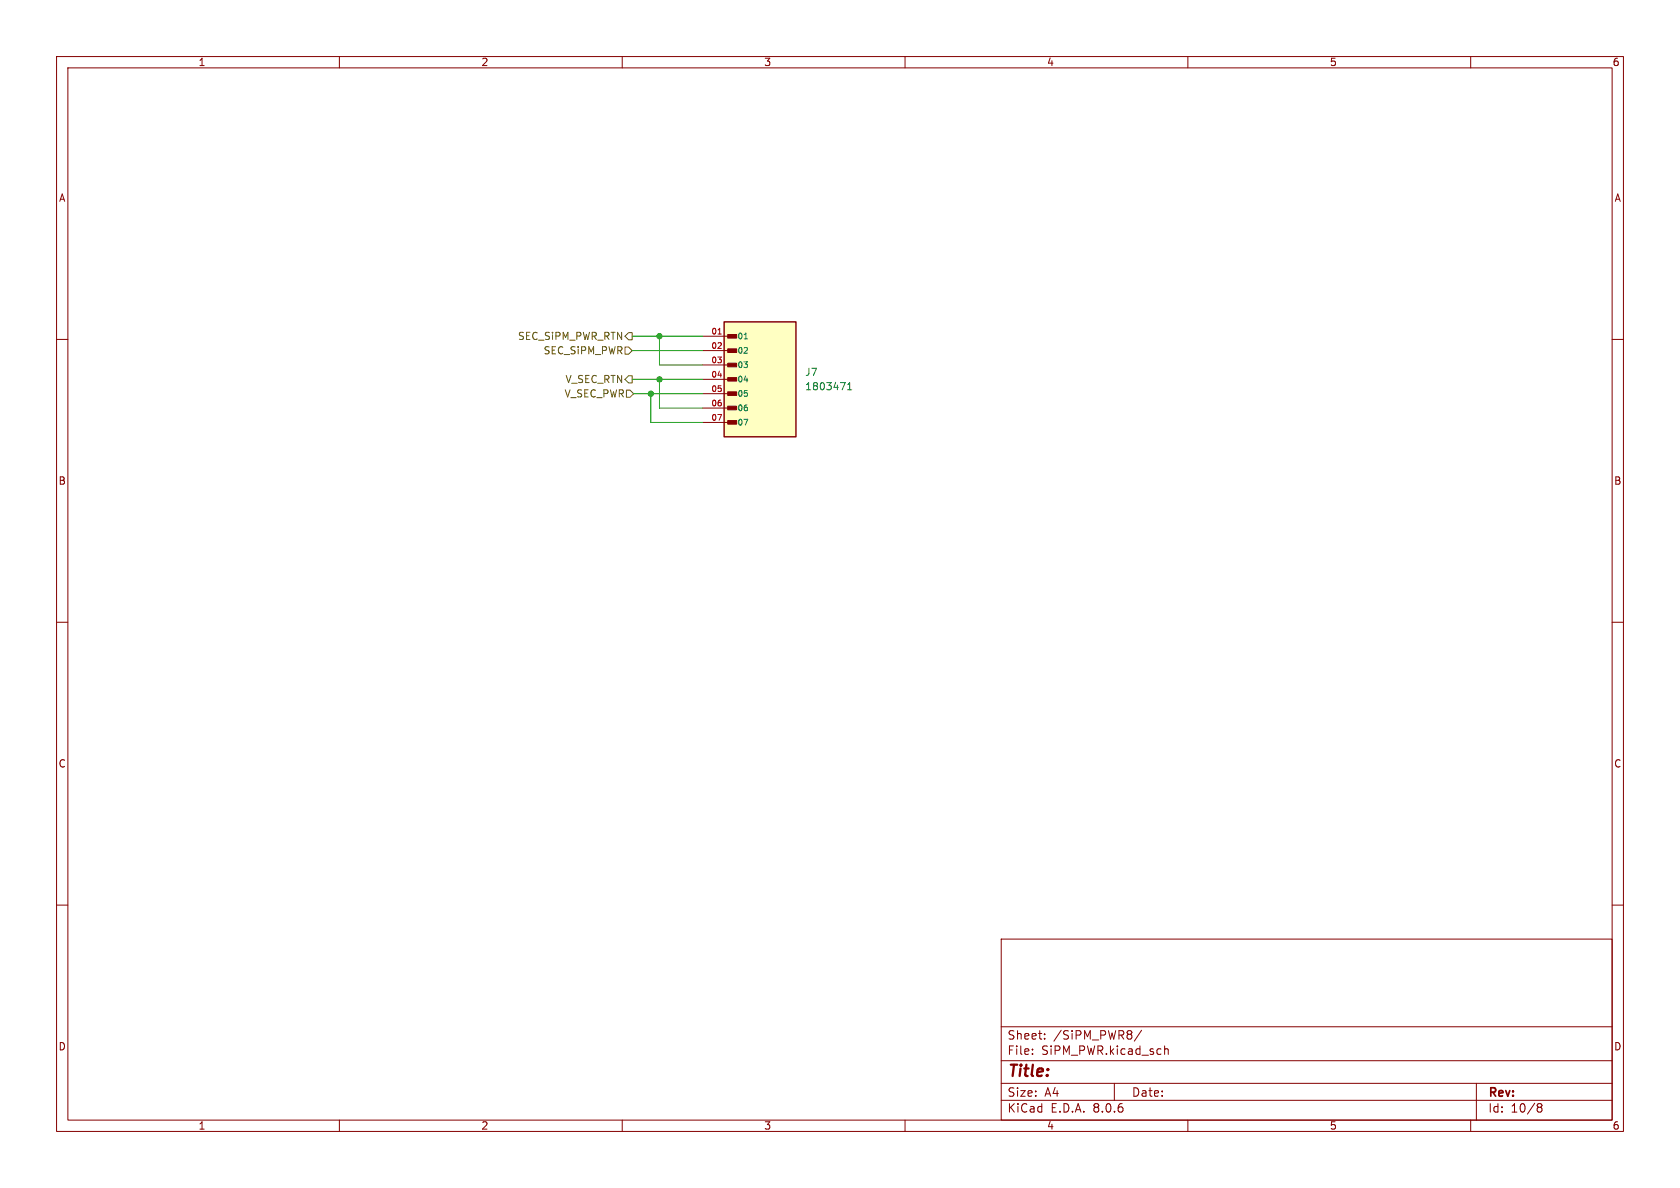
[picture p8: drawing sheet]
<svg xmlns="http://www.w3.org/2000/svg" width="297mm" height="210mm" viewBox="0 0 297 210" stroke-linecap="round" stroke-linejoin="round" font-family="sans-serif">
<g fill="none" stroke="#840000" stroke-width=".18">
<path d="M10 10h277v190h-277zM12 12h273v186h-273zM60 10v2M110 10v2M160 10v2M210 10v2M260 10v2M10 60h2M285 60h2M10 110h2M285 110h2M10 160h2"/>
<path d="M285 160h2M177 166h108v32h-108zM60 198v2M110 198v2M160 198v2M177 194.5h108M177 191.5h108M177 187.5h108M177 181.5h108M182.5 186.3v.1M182.5 185.5v.1M184.7 183.6v.1"/>
<path d="M184.7 182.8v.1M197 191.5v3M201.8 182.1l-1.3 2M205.9 184.9v1.5M205.9 185.5l.2-.1 .4 .1v.9M210 198v2M260 198v2M261 191.5v6.5M271.7 195.5l.3 .2M271.7 195.4l.3-.3 .5 .1 .1 .3-.3 .2M272 195.7h.3M272 195.7l-.3 .3"/>
<path d="M272.3 195.7l.3 .3-.1 .5-.5 .1-.3-.3"/>
</g>
<path d="M128 56.9h12.7v20.3h-12.7z" fill="#ffffc2"/>
<path d="M128 56.9h12.7v20.3h-12.7z" fill="none" stroke="#840000" stroke-width=".25"/>
<g fill="#840000" stroke="#840000" stroke-width=".18">
<path d="M128.7 74.3h1.5v.7h-1.5z"/>
<path d="M128.7 71.8h1.5v.6h-1.5z"/>
<path d="M128.7 69.3h1.5v.6h-1.5z"/>
<path d="M128.7 66.8h1.5v.6h-1.5z"/>
<path d="M128.7 64.2h1.5v.6h-1.5z"/>
<path d="M128.7 61.7h1.5v.6h-1.5z"/>
<path d="M128.7 59.1h1.5v.7h-1.5z"/>
</g>
<path d="M124.2 59.4h5.1M124.2 62h5.1M124.2 64.5h5.1M124.2 67.1h5.1M124.2 69.6h5.1M124.2 72.1h5.1M124.2 74.7h5.1" fill="none" stroke="#840000" stroke-width=".18"/>
<path d="M131.6 59.9h.5M148.6 67.6h.8l-.5 1.3M149.9 68.9h.7M149.9 68l.3-.4v1.3" fill="none" stroke="#006464" stroke-width=".18"/>
<path d="M126.9 59h.6" fill="none" stroke="#a90000" stroke-width=".18"/>
<path d="M110.5 59.4l.6-.6h.7v1.3h-.7zM110.5 61.3h.6l.7 .7-.7 .6h-.6zM110.7 69h.7l.6 .6-.6 .6h-.7zM111.1 66.4h.7v1.3h-.7l-.6-.6z" fill="none" stroke="#725600" stroke-width=".18"/>
<path d="M111.8 59.4h12.4M116.6 59.4v5.1h7.6M111.8 67.1h12.4M111.8 62h12.4M112 69.6h12.2M115.1 69.6v5.1h9.1M116.6 67.1v5h7.6" fill="none" stroke="#009600" stroke-width=".18"/>
<g fill="#009600" stroke="#009600" stroke-width=".18">
<circle cx="115.1" cy="69.6" r=".46"/>
<circle cx="116.6" cy="67.1" r=".46"/>
<circle cx="116.6" cy="59.4" r=".46"/>
</g>
<text font-size="2.8" fill="#840000" x="178" y="190.9">Title:</text>
<g font-size="2.1" fill="#840000">
<text x="178" y="184">Sheet:</text>
<text x="186.2" y="184">/SiPM_PWR8/</text>
<text x="178" y="186.7">File:</text>
<text x="184.1" y="186.7">SiPM_PWR.kicad_sch</text>
<text x="178" y="196.9">KiCad</text>
<text x="178" y="194.1">Size:</text>
<text x="184.7" y="194.1">A4</text>
<text x="185.7" y="196.9">E.D.A.</text>
<text x="193.3" y="196.9">8.0.6</text>
<text x="200" y="194.1">Date:</text>
<text x="263" y="194.3">Rev:</text>
<text x="263" y="196.9">Id:</text>
<text x="267.1" y="196.9">10/8</text>
</g>
<g font-size="1.8" fill="#840000">
<text x="35" y="11.9">1</text>
<text x="85" y="11.9">2</text>
<text x="135" y="11.9">3</text>
<text x="185" y="11.9">4</text>
<text x="235" y="11.9">5</text>
<text x="285" y="11.9">6</text>
<text x="10.3" y="35.9">A</text>
<text x="285.3" y="35.9">A</text>
<text x="10.3" y="85.9">B</text>
<text x="285.3" y="85.9">B</text>
<text x="10.3" y="135.9">C</text>
<text x="285.3" y="135.9">C</text>
<text x="10.3" y="185.9">D</text>
<text x="285.3" y="185.9">D</text>
<text x="35" y="199.9">1</text>
<text x="85" y="199.9">2</text>
<text x="135" y="199.9">3</text>
<text x="185" y="199.9">4</text>
<text x="235" y="199.9">5</text>
<text x="285" y="199.9">6</text>
</g>
<g font-size="1.8" fill="#725600">
<text x="91.5" y="60.3">SEC_SiPM_PWR_RTN</text>
<text x="96" y="62.8">SEC_SiPM_PWR</text>
<text x="99.7" y="70.5">V_SEC_PWR</text>
<text x="99.9" y="67.9">V_SEC_RTN</text>
</g>
<g font-size="1.8" fill="#006464">
<text x="142.2" y="66.6">J7</text>
<text x="142.2" y="69.2">1803471</text>
</g>
<g font-size="1.4" fill="#a90000">
<text x="125.7" y="59.2">01</text>
<text x="125.7" y="61.7">02</text>
<text x="125.7" y="64.3">03</text>
<text x="125.7" y="66.8">04</text>
<text x="125.7" y="69.3">05</text>
<text x="125.7" y="71.9">06</text>
<text x="125.7" y="74.4">07</text>
</g>
<g font-size="1.4" fill="#006464">
<text x="130.3" y="60.2">01</text>
<text x="130.3" y="62.7">02</text>
<text x="130.3" y="65.3">03</text>
<text x="130.3" y="67.8">04</text>
<text x="130.3" y="70.3">05</text>
<text x="130.3" y="72.9">06</text>
<text x="130.3" y="75.4">07</text>
</g>
</svg>
